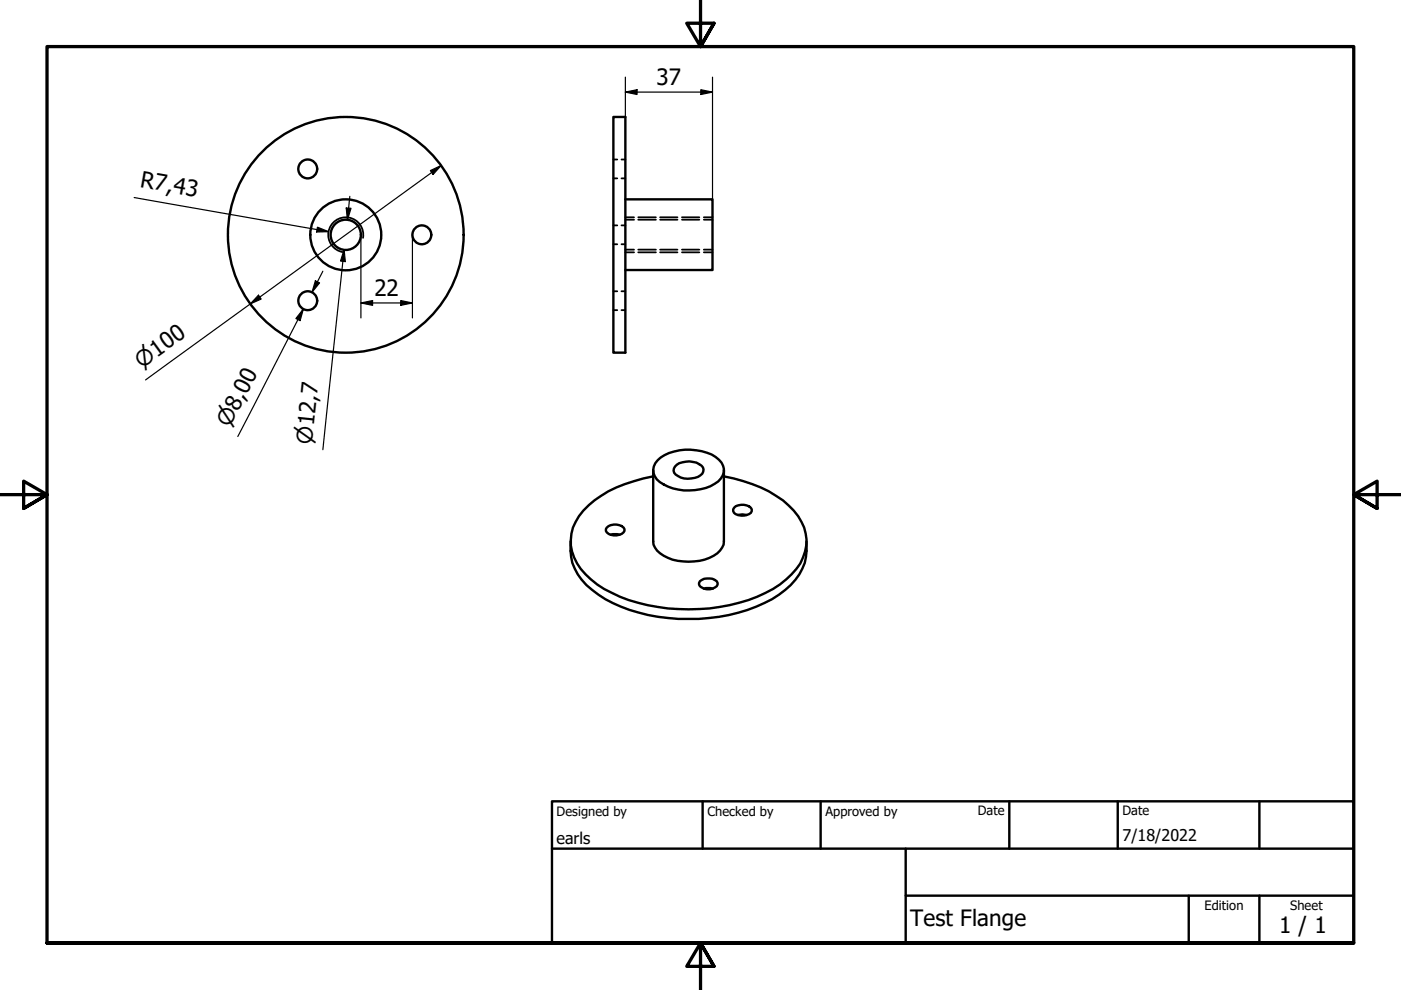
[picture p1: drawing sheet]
<svg xmlns="http://www.w3.org/2000/svg" width="297mm" height="210mm" viewBox="0 0 297 210" stroke-linecap="round" stroke-linejoin="round" font-family="sans-serif">
<!-- layer: Visible (ISO) -->
<g fill="none" stroke="#000" stroke-width=".51">
<path d="M130 24.8h2.6v50h-2.6zM132.6 42.3h18.5v14.9h-18.5M138.5 99.7v15.1a4.2 4.2 0 0 0 3.1 3.5 11.6 11.6 0 0 0 10.5-1 3.5 3.5 0 0 0 1.4-2.5v-15.1M139.4 97.6a10.7 10.7 0 0 1 10.5-1.6 4.8 4.8 0 0 1 3.6 3.4 3.4 3.4 0 0 1-2 3.2 10.9 10.9 0 0 1-12.2-1 2.84 2.84 0 0 1 .1-4zM143.1 98.9a4.3 4.3 0 0 1 5.9 .2 1.52 1.52 0 0 1-1 2 4.3 4.3 0 0 1-5.1-.9v-.9zM121 114.8a11.1 11.1 0 0 0 4.5 10.3 29.9 29.9 0 0 0 16.2 5.9 38.1 38.1 0 0 0 22-4 14.8 14.8 0 0 0 6.9-7.6l.4-2.6v-2M128.7 111.9a2.58 2.58 0 0 1 3.7 .3 1.14 1.14 0 0 1-1.1 1.2 2.36 2.36 0 0 1-2.8-.8zM129.5 113.4l.4-.1 1.5 .1M138.5 101a30.3 30.3 0 0 0-12.5 5.1 10.9 10.9 0 0 0-5 9.6 12 12 0 0 0 5.6 8.2 35.4 35.4 0 0 0 21.6 5.2 34.1 34.1 0 0 0 17.2-5.2 12.4 12.4 0 0 0 5.5-8.2 9.8 9.8 0 0 0-3.7-8.5 27.1 27.1 0 0 0-13.7-6.2M156 107.4a2.71 2.71 0 0 1 3.4 .6 1.07 1.07 0 0 1-1.1 1.2 2.36 2.36 0 0 1-2.9-.8v-.4zM156.5 109.2l.9-.1 .9 .1M148.4 123.2a2.98 2.98 0 0 1 3.6 0 .82 .82 0 0 1-.4 1.4 2.46 2.46 0 0 1-3.4-.7z"/>
<path d="M149.2 124.8l.5-.1 1.4 .1"/>
<circle cx="65.2" cy="35.8" r="2"/>
<circle cx="73.3" cy="49.8" r="25"/>
<circle cx="73.3" cy="49.8" r="3.2"/>
<circle cx="73.3" cy="49.8" r="7.5"/>
<circle cx="89.4" cy="49.8" r="2"/>
<circle cx="65.2" cy="63.8" r="2"/>
</g>
<!-- layer: Visible Narrow (ISO) -->
<path d="M77 50.4a3.7 3.7 0 0 0-3-4.3 3.7 3.7 0 0 0-4.3 3 3.7 3.7 0 0 0 3 4.3" fill="none" stroke="#000" stroke-width=".38"/>
<!-- layer: Hidden (ISO) -->
<g fill="none" stroke="#000" stroke-width=".38">
<path d="M130 37.8h.9M130 33.8h.9M131.8 37.8h.8M131.8 33.8h.8M130 51.8h.9M130 47.8h.9M131.8 51.8h.8M131.8 47.8h.8M132.6 46.6h1.8M132.6 52.9h1.8M132.6 46.1h1.8M132.6 53.5h1.8"/>
<path d="M135.3 46.6h3.8M135.3 52.9h3.8M135.3 46.1h3.8M135.3 53.5h3.8M140 46.6h3.6M140 52.9h3.6M140 46.1h3.6M140 53.5h3.6M144.6 46.6h3.7M144.6 52.9h3.7M144.6 46.1h3.7M144.6 53.5h3.7"/>
<path d="M149.2 46.6h1.9M149.2 52.9h1.9M149.2 46.1h1.9M149.2 53.5h1.9M130 65.8h.9M130 61.8h.9M131.8 65.8h.8M131.8 61.8h.8"/>
</g>
<!-- layer: Border (ISO) -->
<path d="M148.5 -.1v10l-2.9-5h5.8l-2.9 5 2.9-5M0 104.9h10l-5-2.9v5.8l5-2.9-5 2.9M297 104.9h-10l5-2.9v5.8l-5-2.9 5 2.9M10 199.9v-190h277v190h-277h277M151.4 204.9l-2.9-5 2.9 5h-5.8l2.9-5v10" fill="none" stroke="#000" stroke-width=".7"/>
<!-- layer: Title (ISO) -->
<path d="M117 169.9h170v30h-170zM117 179.9h170M149 169.9v10M174 169.9v10M192 179.9v20M214 169.9v10M237 169.9v10M267 169.9v10M192 189.9h95M252 189.9v10M267 189.9v10" fill="none" stroke="#000" stroke-width=".51"/>
<!-- layer: Dimension (ISO) -->
<g fill="none" stroke="#000" stroke-width=".25">
<path d="M132.6 19.5l2.5-.5v1zM132.6 19.5h18.5M132.6 16.4v8.4M148.6 19l2.5 .5-2.5 .5zM151.1 16.4v25.9M91.2 36.2l2.3-1.1-1.7 1.9zM93.5 35.1l-62.6 45.5M28.4 41.9l41.3 7.2M66.9 59.5l.9 .5-1.6 1.9zM67.3 48.2l2.4 .9-2.6 .1zM68.5 57.5l-2.3 4.4M72.7 55.4l.3-2.5-4.5 42.4"/>
<path d="M73 52.9l.2 2.6-1-.2zM73.4 44.1l1 .1-.7 2.4zM74.2 41.6l-.5 5M76.5 49.8v17.6M87.4 49.8v17.6M54.8 62.6l.6 .8-2.3 1zM63.2 67.7l1.1-2.2-13.9 27.1M64.3 65.5l-.7 2.5-.9-.5zM76.5 64.2l2.5-.5v1zM76.5 64.2h10.9M85 63.7l2.4 .5-2.4 .5z"/>
</g>
<g fill="#000">
<path d="M132.6 19.5l2.5-.5v1z" fill-rule="evenodd"/>
<path d="M91.2 36.2l2.3-1.1-1.7 1.9z" fill-rule="evenodd"/>
<path d="M148.6 19l2.5 .5-2.5 .5z" fill-rule="evenodd"/>
<path d="M66.9 59.5l.9 .5-1.6 1.9z" fill-rule="evenodd"/>
<path d="M67.3 48.2l2.4 .9-2.6 .1z" fill-rule="evenodd"/>
<path d="M73 52.9l.2 2.6-1-.2z" fill-rule="evenodd"/>
<path d="M73.4 44.1l1 .1-.7 2.4z" fill-rule="evenodd"/>
<path d="M54.8 62.6l.6 .8-2.3 1z" fill-rule="evenodd"/>
<path d="M64.3 65.5l-.7 2.5-.9-.5z" fill-rule="evenodd"/>
<path d="M76.5 64.2l2.5-.5v1z" fill-rule="evenodd"/>
<path d="M85 63.7l2.4 .5-2.4 .5z" fill-rule="evenodd"/>
</g>
<g font-size="4.8">
<text x="139.2" y="17.9">37</text>
<text x="29.6" y="39.7" transform="rotate(10 29.6 39.7)">R7,43</text>
<text x="79.4" y="62.7">22</text>
<text x="193" y="196.3">Test Flange</text>
<text x="271.2" y="197.8">1 / 1</text>
</g>
<g font-size="4.6">
<text x="30.1" y="78.1" transform="rotate(-36 30.1 78.1)">⌀100</text>
<text x="48.6" y="90.8" transform="rotate(-63 48.6 90.8)">⌀8,00</text>
<text x="66.1" y="94.3" transform="rotate(-84 66.1 94.3)">⌀12,7</text>
</g>
<g font-size="3.4">
<text x="118" y="178.9">earls</text>
<text x="238" y="178.3">7/18/2022</text>
</g>
<g font-size="2.7">
<text x="118" y="173">Designed by</text>
<text x="150" y="173">Checked by</text>
<text x="175" y="173">Approved by</text>
<text x="207.3" y="172.9">Date</text>
<text x="238" y="172.9">Date</text>
<text x="255.4" y="193">Edition</text>
<text x="273.6" y="193">Sheet</text>
</g>
</svg>
